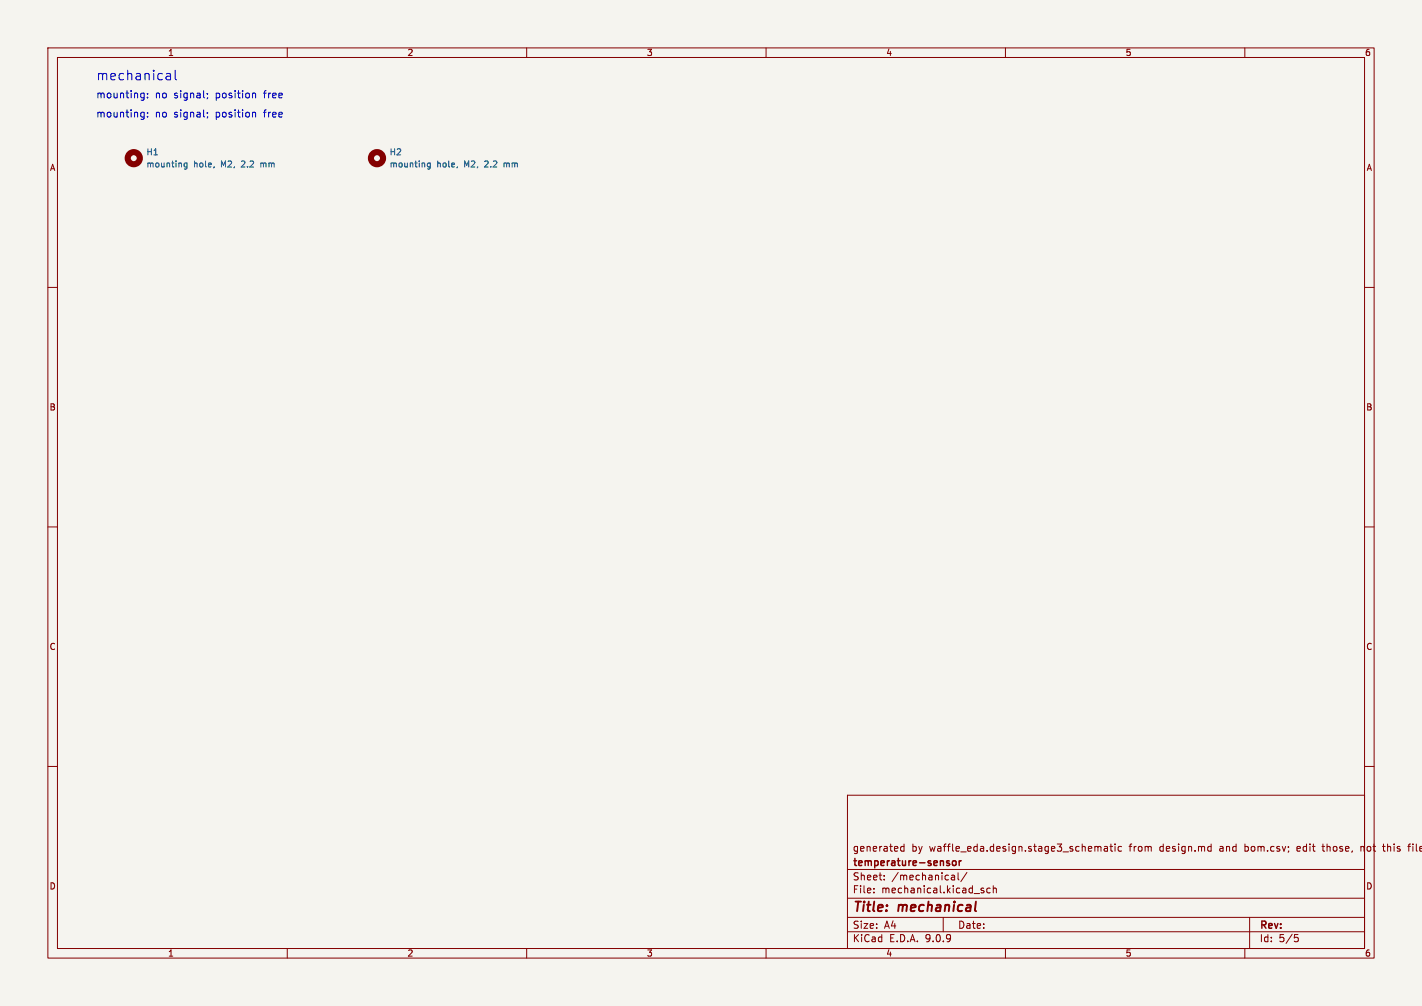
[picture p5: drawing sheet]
<svg xmlns="http://www.w3.org/2000/svg" width="297mm" height="210mm" viewBox="0 0 297 210" stroke-linecap="round" stroke-linejoin="round" font-family="sans-serif">
<path d="M0 0h297v210h-297z" fill="#f5f4ef" stroke="#f5f4ef" stroke-width=".21"/>
<g fill="none" stroke="#840000" stroke-width=".21">
<path d="M10 10h277v190h-277zM12 12h273v186h-273zM60 10v2M110 10v2M160 10v2M210 10v2M260 10v2M10 60h2M285 60h2M10 110h2M285 110h2M10 160h2"/>
<path d="M177 166h108v32h-108zM188.8 176.8l-.4-.1-.3 .3 .1 .6h.6M188.8 176.2v1.5M229.1 176.7l.2 .2M229.3 176.9l.2-.2 .4 .1 .1 .9M229.3 176.9v.8M230.7 176.8h.5l.1 .9M231.3 177.1h-.5l-.2 .2 .2 .4 .5-.1M231.8 176.7h.6M232 176.2v1.3l.4 .2M232.9 176.2v.1M232.9 176.7v1"/>
<path d="M234.2 176.8l-.4-.1-.3 .3 .2 .6h.5M252.5 176.7l.5 .1M253 177.6l-.5 .1M253 176.2v1.5M271 176.8v.8M271.6 177.1l-.7 .1M276.1 176.7h.6M276.3 176.2v1.3l.2 .2M284.2 176.7v1M284.7 176.7l-.5 .1M285 160h2M288.7 176.7h.6"/>
<path d="M289 176.2v1.3l.3 .2M294 176.7h.6M294.6 176.2l-.4 .2v1.3M60 198v2M110 198v2M160 198v2M177 194.5h108M177 191.5h108M177 187.5h108M177 181.5h108M182.5 186.3v.1M182.5 185.5v.1"/>
<path d="M184.7 183.6v.1M184.7 182.8v.1M197 191.5v3M198.7 183.5l.2 .2 .5-.1M198.7 182.8h.6l.1 .9M199.4 183.1h-.5l-.2 .2M200.1 182.2v1.3l.2 .2M202 182.1l-1.3 2M205.1 185.9l.4 .1v.2l-.2 .2h-.3M205.1 185.4l.4 .1M206.8 185.5l-.4-.1-.3 .3 .1 .6h.6M207.5 185.5l.2-.1 .3 .1 .1 .9"/>
<path d="M207.5 184.9v1.5M210 198v2M260 198v2M261 191.5v6.5M270.4 195.1h.7M270.5 195.7h.4l.3 .3-.2 .5-.5 .1"/>
</g>
<path d="M199.1 179.8l.3-.1 .3 .3v.4l-.3 .3-.3-.1-.2-.2zM200.3 179.7v1M200.8 179.7l-.5 .3M198.3 180.3v.3" fill="none" stroke="#840000" stroke-width=".3"/>
<g fill="none" stroke="#840000" stroke-width="1.3">
<circle cx="27.9" cy="33" r="1.27"/>
<circle cx="78.7" cy="33" r="1.27"/>
</g>
<path d="M39.1 34v1.1l-.3 .2-.3-.1M39.1 34.1l-.4-.1-.2 .3 .1 .5h.5M44.7 34.8v.2M89.9 34v1.1l-.3 .2-.3-.1M89.9 34.1l-.4-.1-.2 .3 .1 .5h.5M95.5 34.8v.2" fill="none" stroke="#006464" stroke-width=".21"/>
<g fill="none" stroke="#0000c2" stroke-width=".21">
<path d="M29.7 19.4l.4 .1M30.1 19.4v1.3l-.1 .2h-.4M30.8 19.5v.2M34.8 15.4h.7l.1 1.3M34.8 16.6h.8M35.6 15.8l-.8 .2M36.6 14.7v1.7l.3 .3M43.3 19.5v.2M53 19.4l.4 .3v.7M29.7 23.4l.4 .1M30.1 23.4v1.3l-.1 .2h-.4M30.1 24.4h-.4"/>
<path d="M30.1 20.4h-.4M30.8 24.3v.1M30.8 20.3v.1M30.8 23.5v.2M43.3 23.5v.2M43.4 20.4l-.2 .3M43.4 24.4l-.2 .3M53 23.4l.4 .3v.7"/>
</g>
<text font-size="2.8" fill="#0000c2" x="20" y="17">mechanical</text>
<g font-size="2.8" fill="#840000">
<text x="178" y="190.9">Title:</text>
<text x="187.7" y="190.9">mechanical</text>
</g>
<g font-size="2.1" fill="#0000c2">
<text x="20" y="20.7">mounting:</text>
<text x="32.4" y="20.7">no</text>
<text x="36.4" y="20.7">signal;</text>
<text x="45.2" y="20.7">position</text>
<text x="55.4" y="20.7">free</text>
<text x="20" y="24.7">mounting:</text>
<text x="32.4" y="24.7">no</text>
<text x="36.4" y="24.7">signal;</text>
<text x="45.2" y="24.7">position</text>
<text x="55.4" y="24.7">free</text>
</g>
<g font-size="2.1" fill="#840000">
<text x="178" y="178">generated</text>
<text x="190.4" y="178">by</text>
<text x="194.2" y="178">waffle_eda.design.stage3_schematic</text>
<text x="236" y="178">from</text>
<text x="242.5" y="178">design.md</text>
<text x="255.1" y="178">and</text>
<text x="260.5" y="178">bom.csv;</text>
<text x="271.6" y="178">edit</text>
<text x="277.1" y="178">those,</text>
<text x="285.2" y="178">not</text>
<text x="290.1" y="178">this</text>
<text x="295.5" y="178">file</text>
<text x="178" y="184">Sheet:</text>
<text x="178" y="181.2">temperature-sensor</text>
<text x="186.2" y="184">/mechanical/</text>
<text x="178" y="186.7">File:</text>
<text x="184.1" y="186.7">mechanical.kicad_sch</text>
<text x="178" y="196.9">KiCad</text>
<text x="178" y="194.1">Size:</text>
<text x="184.7" y="194.1">A4</text>
<text x="185.7" y="196.9">E.D.A.</text>
<text x="193.3" y="196.9">9.0.9</text>
<text x="200" y="194.1">Date:</text>
<text x="263" y="194.3">Rev:</text>
<text x="263" y="196.9">Id:</text>
<text x="267.1" y="196.9">5/5</text>
</g>
<g font-size="1.8" fill="#840000">
<text x="35" y="11.9">1</text>
<text x="85" y="11.9">2</text>
<text x="135" y="11.9">3</text>
<text x="185" y="11.9">4</text>
<text x="235" y="11.9">5</text>
<text x="285" y="11.9">6</text>
<text x="10.3" y="35.9">A</text>
<text x="285.3" y="35.9">A</text>
<text x="10.3" y="85.9">B</text>
<text x="285.3" y="85.9">B</text>
<text x="10.3" y="135.9">C</text>
<text x="285.3" y="135.9">C</text>
<text x="10.3" y="185.9">D</text>
<text x="285.3" y="185.9">D</text>
<text x="35" y="199.9">1</text>
<text x="85" y="199.9">2</text>
<text x="135" y="199.9">3</text>
<text x="185" y="199.9">4</text>
<text x="235" y="199.9">5</text>
<text x="285" y="199.9">6</text>
</g>
<g font-size="1.8" fill="#006464">
<text x="30.5" y="35.2">mounting</text>
<text x="30.5" y="32.6">H1</text>
<text x="40.4" y="35.2">hole,</text>
<text x="46.3" y="35.2">M2,</text>
<text x="50.7" y="35.2">2.2</text>
<text x="54.9" y="35.2">mm</text>
<text x="81.3" y="35.2">mounting</text>
<text x="81.3" y="32.6">H2</text>
<text x="91.2" y="35.2">hole,</text>
<text x="97.1" y="35.2">M2,</text>
<text x="101.5" y="35.2">2.2</text>
<text x="105.7" y="35.2">mm</text>
</g>
</svg>
